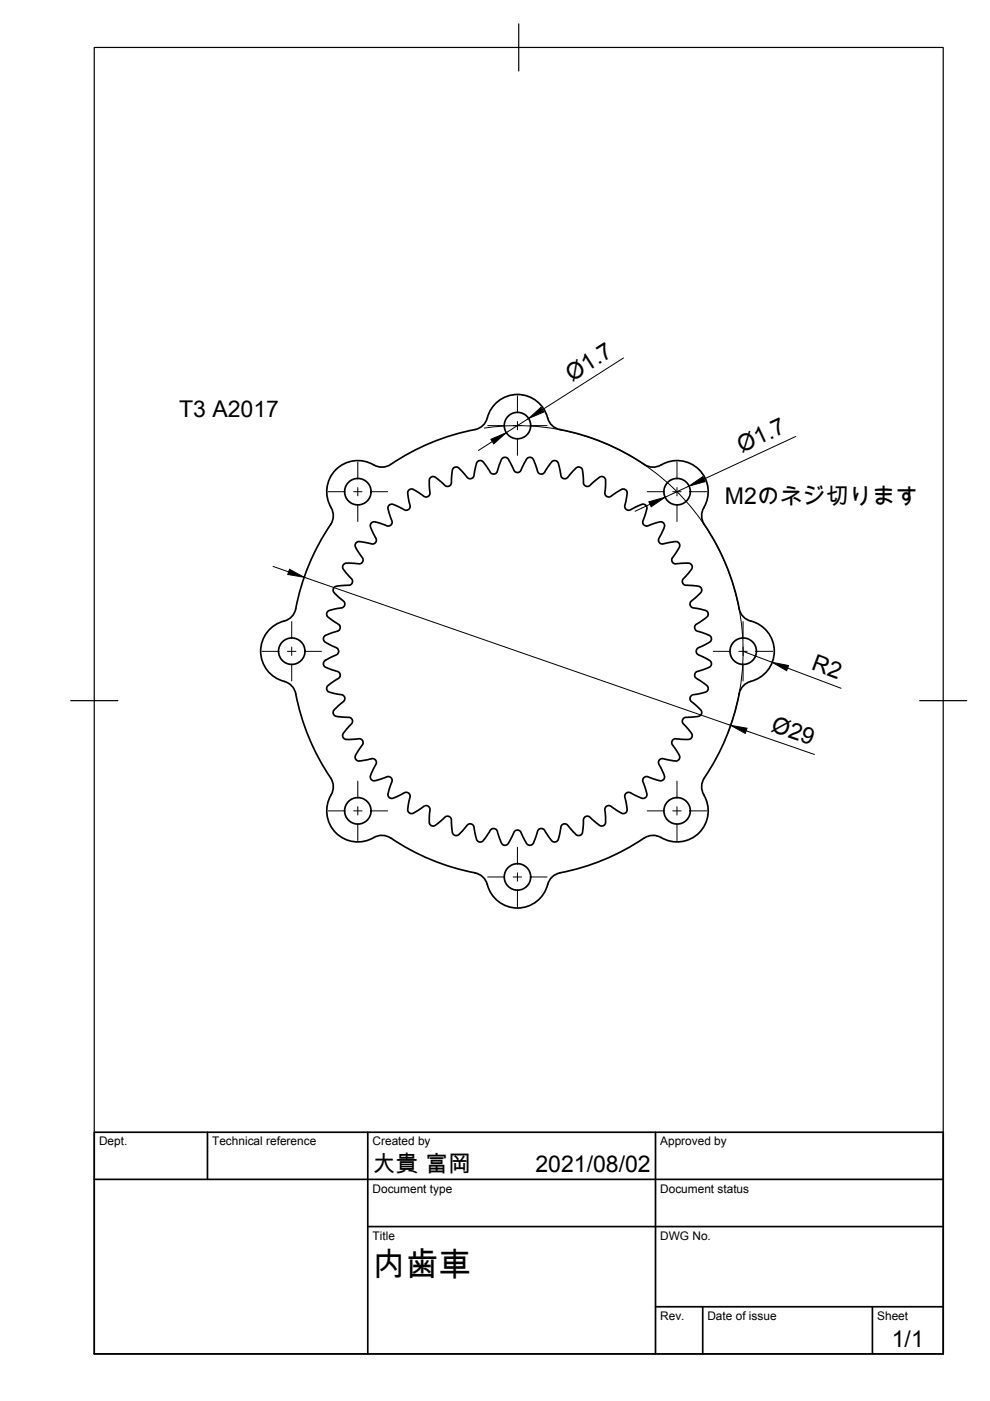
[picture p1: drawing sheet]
<svg xmlns="http://www.w3.org/2000/svg" width="210mm" height="297mm" viewBox="0 0 210 297" stroke-linecap="round" stroke-linejoin="round" font-family="sans-serif">
<g fill="none" stroke="#000" stroke-width=".36">
<path d="M70.2 107.6a3.3 3.3 0 0 1-.1 3.6 48 48 0 0 0-7.4 17.9M70.2 107.6a6.7 6.7 0 0 1 1.3-8.3 6.7 6.7 0 0 1 8.3-.5 4 4 0 0 0 4.2-1.1 49.7 49.7 0 0 1 17.3-6.8 3.9 3.9 0 0 0 2.3-3.1 6.7 6.7 0 0 1 6.9-4.1 6.7 6.7 0 0 1 5.8 5.5 3.3 3.3 0 0 0 2.4 1.9 49.5 49.5 0 0 1 18.5 7.7 3.9 3.9 0 0 0 3.8-.6 6.7 6.7 0 0 1 7.8 2 6.7 6.7 0 0 1 .2 8 3.3 3.3 0 0 0 .3 3 48 48 0 0 1 7.4 17.9M78.8 110.8l.7-.2 1.7 .6a1.4 1.4 0 0 0 1.6 .2l.2-.2a1.32 1.32 0 0 0-.2-1.6l-.5-1.7v-.4l.2-.4 .7-.2 1.8 .8a1.32 1.32 0 0 0 1.6 .3l.1-.1a1.3 1.3 0 0 0 0-1.6l-.3-1.9 .4-.6 .8-.1 1.6 1a1.4 1.4 0 0 0 1.4 .6l.2-.1a1.32 1.32 0 0 0 .3-1.6l-.1-1.9 .4-.6 .6-.1 .3 .2 1.4 1.1a1.43 1.43 0 0 0 1.4 .8l.2-.1a1.36 1.36 0 0 0 .4-1.5l.2-1.8 .2-.4 .4-.3h.4l.4 .2 1.2 1.3a1.33 1.33 0 0 0 1.4 1l.1-.1a1.19 1.19 0 0 0 .6-1.3l.5-2.1 .5-.3 .8 .1 1 1.5a1.9 1.9 0 0 0 1 1.2h.5a1.36 1.36 0 0 0 .8-1.4l.7-1.8 .6-.3 .7 .3 .9 1.6a1.43 1.43 0 0 0 1 1.3l.3-.1a1.52 1.52 0 0 0 .9-1.2l.9-1.6 .7-.3 .6 .3 .7 1.8a1.35 1.35 0 0 0 .9 1.4h.2a1.22 1.22 0 0 0 1-1l1.2-1.6 .7-.3 .6 .4 .5 1.8a1.71 1.71 0 0 0 .5 1.6l.4 .1a1.42 1.42 0 0 0 1.2-1l1.4-1.4h.7l.5 .6 .2 1.8a1.27 1.27 0 0 0 .5 1.6h.1a1.18 1.18 0 0 0 1.3-.7l1.5-1.2 .3-.2 .6 .1 .4 .6-.1 2.1a1.07 1.07 0 0 0 .6 1.6 2.17 2.17 0 0 0 1.6-.9l1.3-.8h.5l.4 .2 .3 .7-.3 1.7a1.28 1.28 0 0 0 .1 1.7l.1 .1a1.37 1.37 0 0 0 1.5-.4l1.8-.8 .7 .2 .2 .4 .1 .4-.6 1.7a1.32 1.32 0 0 0-.1 1.6l.2 .2a1.4 1.4 0 0 0 1.5-.2l1.7-.6 .7 .2 .3 .5v.3l-.8 1.8a1.38 1.38 0 0 0-.4 1.5l.2 .2a1.38 1.38 0 0 0 1.5 0l2-.3 .6 .3 .1 .8-1 1.7a1.37 1.37 0 0 0-.6 1.4l.1 .2a1.21 1.21 0 0 0 1.4 .3l2.1-.1 .5 .3 .2 .4-.1 .5-1.1 1.4a1.67 1.67 0 0 0-.9 1.4l.1 .3a1.39 1.39 0 0 0 1.5 .4l1.8 .2 .4 .2 .3 .4-.1 .6-1.4 1.4a1.27 1.27 0 0 0-1 1.3l.1 .2a1.37 1.37 0 0 0 1.4 .6l1.9 .5 .5 .6-.2 .6-1.6 1.2a1.32 1.32 0 0 0-1.1 1.2v.2a1.38 1.38 0 0 0 1.4 .8l1.8 .6 .4 .8-.4 .6-1.6 .9a1.27 1.27 0 0 0-1.3 1.1v.1a1.34 1.34 0 0 0 1.3 1l1.6 .8 .4 .7-.4 .7-1.8 .7a1.35 1.35 0 0 0-1.4 .8v.3a1.35 1.35 0 0 0 1.1 1.1l1.6 1.2 .2 .6-.5 .6-1.9 .5a1.28 1.28 0 0 0-1.5 .7v.1a1.3 1.3 0 0 0 1 1.3l1.4 1.4 .1 .6-.3 .4-.4 .2-1.8 .2a1.35 1.35 0 0 0-1.5 .4l-.1 .2a1.16 1.16 0 0 0 .7 1.3l1.2 1.5 .1 .7-.1 .3-.5 .3-1.8-.1a1.76 1.76 0 0 0-1.6 .1l-.2 .3a1.18 1.18 0 0 0 .5 1.4l1.1 1.8-.1 .7-.7 .4-2-.4a1.12 1.12 0 0 0-1.6 .3 1.47 1.47 0 0 0 .4 1.5l.8 1.7v.4l-.3 .4-.7 .2-1.7-.5a1.4 1.4 0 0 0-1.5-.2l-.2 .1a1.32 1.32 0 0 0 .1 1.6l.6 1.8-.1 .4-.2 .4-.7 .2-1.8-.8a1.32 1.32 0 0 0-1.6-.3h-.1a1.3 1.3 0 0 0 0 1.6l.3 2-.4 .6-.8 .1-1.6-1a1.4 1.4 0 0 0-1.4-.6l-.2 .1a1.32 1.32 0 0 0-.2 1.5v1.9l-.4 .6-.6 .1-.3-.1-1.4-1.2a1.43 1.43 0 0 0-1.4-.7l-.2 .1a1.36 1.36 0 0 0-.4 1.5l-.2 1.8-.2 .4-.4 .2-.4 .1-.4-.3-1.2-1.3a1.33 1.33 0 0 0-1.4-.9h-.1a1.19 1.19 0 0 0-.6 1.3l-.5 2.1-.5 .4-.7-.2-1.1-1.4a1.9 1.9 0 0 0-1-1.2h-.5a1.36 1.36 0 0 0-.8 1.3l-.7 1.9-.6 .3-.7-.3-.9-1.6a1.43 1.43 0 0 0-1-1.3h-.3a1.52 1.52 0 0 0-.9 1.3l-.9 1.6-.7 .3-.6-.3-.7-1.9a1.35 1.35 0 0 0-.9-1.3h-.2a1.22 1.22 0 0 0-1 .9l-1.2 1.7-.7 .2-.6-.4-.5-1.8a1.71 1.71 0 0 0-.5-1.5l-.4-.1a1.42 1.42 0 0 0-1.2 .9l-1.3 1.4-.8 .1-.5-.6-.2-1.8a1.27 1.27 0 0 0-.5-1.6h-.1a1.18 1.18 0 0 0-1.3 .6l-1.5 1.3-.3 .1-.6-.1-.4-.6 .1-2a1.07 1.07 0 0 0-.6-1.6 2.17 2.17 0 0 0-1.6 .8l-1.3 .9h-.5l-.4-.2-.3-.7 .3-1.8a1.28 1.28 0 0 0-.1-1.6l-.1-.1a1.37 1.37 0 0 0-1.5 .4l-1.8 .8-.7-.2-.2-.4v-.4l.5-1.8a1.32 1.32 0 0 0 .2-1.6l-.2-.1a1.4 1.4 0 0 0-1.6 .2l-1.7 .5-.7-.2-.3-.4v-.4l.8-1.7a1.38 1.38 0 0 0 .4-1.5l-.2-.2a1.38 1.38 0 0 0-1.5 0l-2 .3-.5-.4-.2-.7 1-1.7a1.37 1.37 0 0 0 .6-1.5l-.1-.2a1.21 1.21 0 0 0-1.4-.2l-2.1 .1-.5-.3-.2-.5 .1-.4 1.1-1.4a1.67 1.67 0 0 0 .9-1.4l-.1-.4a1.39 1.39 0 0 0-1.5-.3l-1.8-.2-.4-.2-.2-.4v-.6l1.5-1.4a1.27 1.27 0 0 0 .9-1.3l-.1-.3a1.37 1.37 0 0 0-1.4-.5l-1.9-.5-.4-.6 .1-.6 1.6-1.2a1.32 1.32 0 0 0 1.1-1.2v-.2a1.38 1.38 0 0 0-1.4-.8l-1.7-.7-.4-.7 .3-.7 1.6-.8a1.27 1.27 0 0 0 1.3-1.1v-.1a1.34 1.34 0 0 0-1.3-1l-1.6-.9-.3-.6 .4-.8 1.7-.6a1.35 1.35 0 0 0 1.4-.8v-.3a1.35 1.35 0 0 0-1.1-1.1l-1.6-1.2-.1-.6 .4-.6 1.9-.5a1.28 1.28 0 0 0 1.5-.7v-.1a1.3 1.3 0 0 0-.9-1.3l-1.5-1.4v-.6l.2-.4 .4-.2 1.8-.2a1.35 1.35 0 0 0 1.5-.4l.1-.2a1.16 1.16 0 0 0-.7-1.3l-1.2-1.5-.1-.7 .2-.3 .4-.3h1.8a1.76 1.76 0 0 0 1.6 0l.2-.3a1.18 1.18 0 0 0-.5-1.4l-1.1-1.8 .2-.8 .7-.3 1.9 .4a1.12 1.12 0 0 0 1.6-.3 1.47 1.47 0 0 0-.4-1.5l-.8-1.8v-.3zM62.7 129.1a3.6 3.6 0 0 1-3.3 2.8 6.6 6.6 0 0 0-4.1 6.6 6.6 6.6 0 0 0 5 6M156.7 129.1a3.6 3.6 0 0 0 3.3 2.8 6.6 6.6 0 0 1 4.2 6.6 6.6 6.6 0 0 1-5 6M60.3 144.5a3.3 3.3 0 0 1 2.4 2.6 49.7 49.7 0 0 0 7.7 18.4 3.3 3.3 0 0 1-.2 3M159.2 144.5a3.3 3.3 0 0 0-2.5 2.6 49.7 49.7 0 0 1-7.7 18.4 3.9 3.9 0 0 0 .6 3.8 6.7 6.7 0 0 1-2 7.8 6.7 6.7 0 0 1-8 .2 4.1 4.1 0 0 0-4.2 1.1 47.9 47.9 0 0 1-16.7 6.7M70.2 168.5a6.7 6.7 0 0 0 1.3 8.3 6.7 6.7 0 0 0 8.3 .5 3.3 3.3 0 0 1 3 .4 48.5 48.5 0 0 0 17.9 7.4M100.7 185.1a3.3 3.3 0 0 1 2.6 2.4 6.7 6.7 0 0 0 6.8 5 6.7 6.7 0 0 0 6.2-5.6 3.3 3.3 0 0 1 2.4-1.8"/>
<circle cx="109.7" cy="90.2" r="2.8"/>
<circle cx="75.9" cy="104.2" r="2.8"/>
<circle cx="143.6" cy="104.2" r="2.8"/>
<circle cx="61.9" cy="138.1" r="2.8"/>
<circle cx="157.6" cy="138.1" r="2.8"/>
<circle cx="75.9" cy="171.9" r="2.8"/>
<circle cx="143.6" cy="171.9" r="2.8"/>
<circle cx="109.7" cy="185.9" r="2.8"/>
</g>
<!-- layer: Border -->
<path d="M20 10.1h180v276.9h-180zM110 5.1v10M15 148.6h10M195 148.6h10" fill="none" stroke="#000" stroke-width=".25"/>
<!-- layer: TitleBlock -->
<path d="M20 240.1h180v46.9h-180zM20 250h180M44 240.1v9.9M78 240.1v46.9M139 240.1v46.9M78 260.1h122M139 277.1h61M149 277.1v9.9M185 277.1v9.9" fill="none" stroke="#000" stroke-width=".36"/>
<!-- layer: Center Lines -->
<g fill="none" stroke="#000" stroke-width=".21">
<path d="M75.9 97.9v3.7M103.4 90.2h3.6M108.8 90.2h1.8M109.7 83.9v3.7M109.7 89.4v1.7M109.7 92.9v3.6M112.4 90.2h3.6M143.5 97.9v3.7M69.6 104.3h3.6M75 104.3h1.8M75.9 103.4v1.7M75.9 106.9v3.7"/>
<path d="M78.5 104.3h3.7M137.2 104.3h3.7M142.6 104.3h1.8M143.5 103.4v1.7M143.5 106.9v3.7M146.2 104.3h3.6M55.5 138.1h3.7M61 138.1h1.7M61.8 131.8v3.6M61.8 137.2v1.8M64.5 138.1h3.7M151.2 138.1h3.7"/>
<path d="M156.7 138.1h1.7M157.5 131.8v3.6M157.5 137.2v1.8M160.2 138.1h3.7M61.8 140.8v3.6M157.5 140.8v3.6M69.6 171.9h3.6M75 171.9h1.8M75.9 165.6v3.6M75.9 171v1.8M75.9 174.6v3.6M78.5 171.9h3.7"/>
<path d="M109.7 179.6v3.7M137.2 171.9h3.7M142.6 171.9h1.8M143.5 165.6v3.6M143.5 171v1.8M143.5 174.6v3.6M146.2 171.9h3.6M103.4 185.9h3.6M108.8 185.9h1.8M109.7 185v1.8M109.7 188.6v3.6M112.4 185.9h3.6"/>
</g>
<!-- layer: Dimensions -->
<path d="M132.2 75.9l-17.2 11M102.7 90.8a47.8 47.8 0 0 1 51.5 64.9M104.4 93.6l-3 1.9M112.1 88.7l-4.8 3M168.7 92.5l-19.5 9.1M137.8 106.9l-3.2 1.5M146.1 103.1l-5.1 2.3M57.9 120.1l3.3 1.1M64.5 122.4l90.4 31.4M157.5 138.1l6.2 2.3M158.2 154.9l14.5 5.1M167 141.7l11.3 4.2" fill="none" stroke="#000" stroke-width=".21"/>
<path d="M104.1 93.1l3.2-1.4-2.6 2.4zM112.1 88.7l2.6-2.3 .6 .9zM137.6 106.4l3.4-1-2.9 2zM146.1 103.1l2.9-2 .5 1zM61.4 120.7l3.1 1.7-3.5-.6zM154.9 153.8l3.5 .6-.4 1.1zM163.7 140.4l3.5 .7-.4 1.1z" fill="#000" stroke="#000" stroke-width=".21"/>
<text font-size="7" x="79" y="270.6">内歯車</text>
<g font-size="4.9">
<text x="121.3" y="80.9" transform="rotate(-33 121.3 80.9)">Ø1.7</text>
<text x="38" y="88.4">T3 A2017</text>
<text x="157.3" y="96" transform="rotate(-25 157.3 96)">Ø1.7</text>
<text x="153.7" y="106.8">M2のネジ切ります</text>
<text x="171.9" y="141.9" transform="rotate(21 171.9 141.9)">R2</text>
<text x="163.3" y="155" transform="rotate(19 163.3 155)">Ø29</text>
<text x="79" y="248.5">大貴 富岡</text>
<text x="113.5" y="248.5">2021/08/02</text>
<text x="189.1" y="285.7">1/1</text>
</g>
<g font-size="2.5">
<text x="21" y="242.9">Dept.</text>
<text x="45" y="242.9">Technical reference</text>
<text x="79" y="242.9">Created by</text>
<text x="140" y="242.9">Approved by</text>
<text x="79" y="252.8">Document type</text>
<text x="140" y="252.8">Document status</text>
<text x="79" y="262.9">Title</text>
<text x="140" y="262.9">DWG No.</text>
<text x="140" y="279.9">Rev.</text>
<text x="150" y="279.9">Date of issue</text>
<text x="186" y="279.9">Sheet</text>
</g>
</svg>
